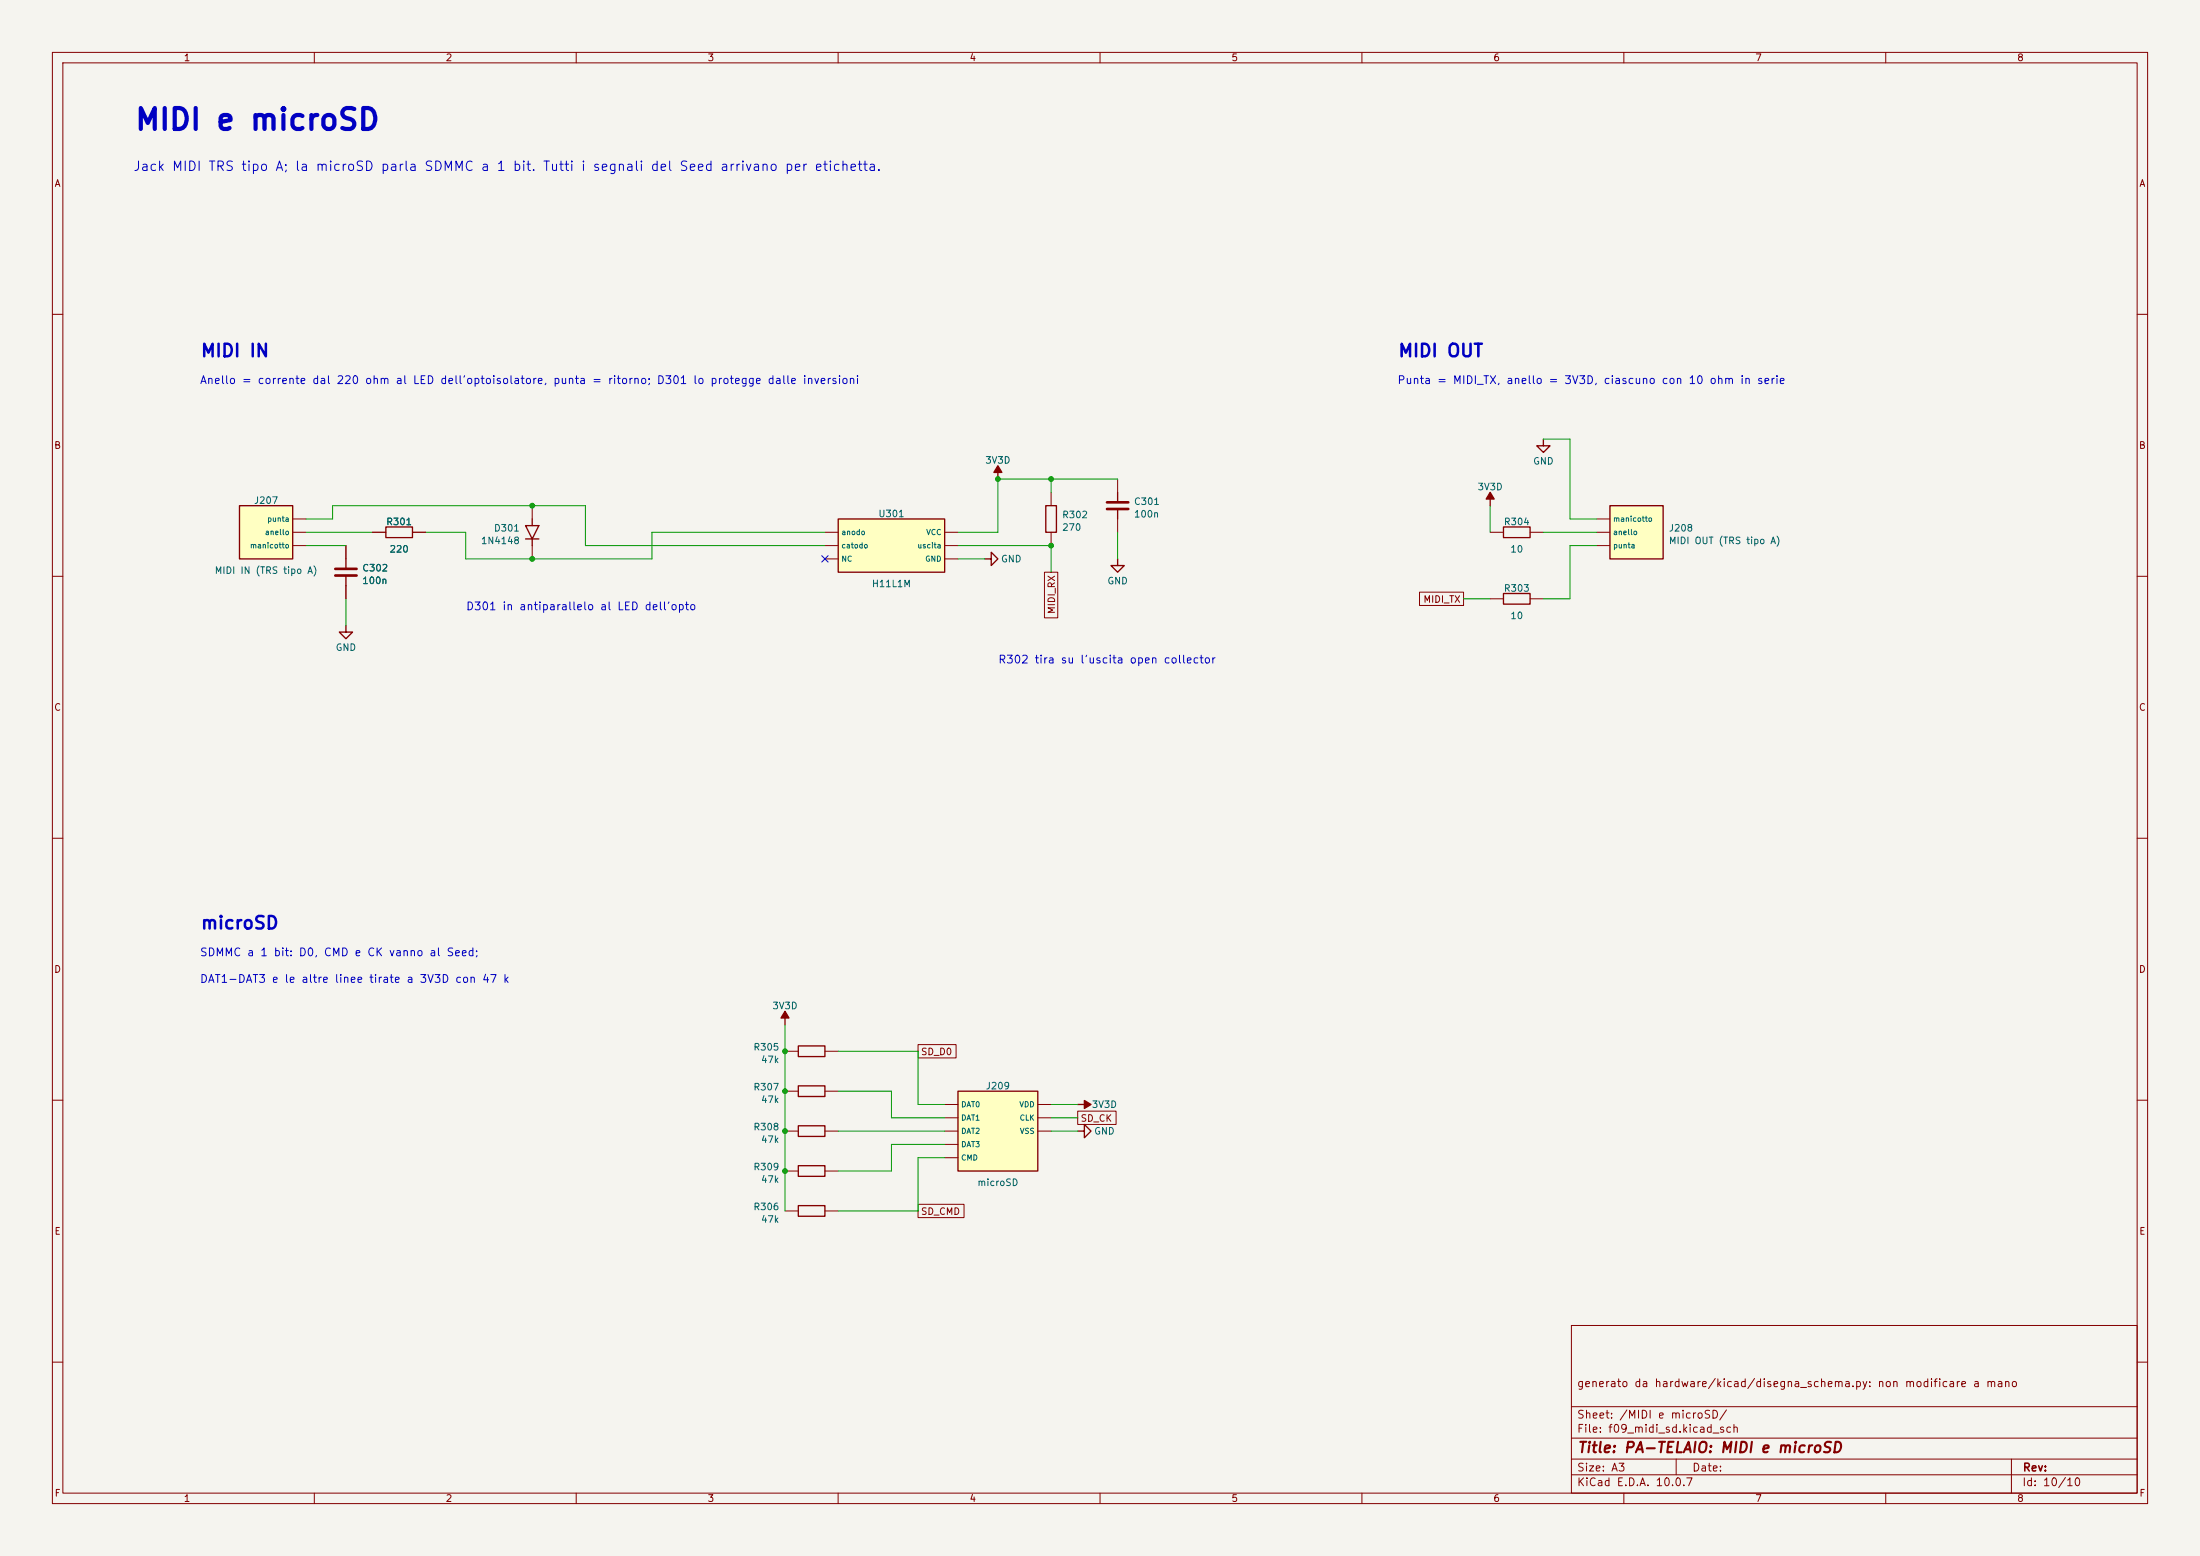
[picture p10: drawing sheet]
<svg xmlns="http://www.w3.org/2000/svg" width="420mm" height="297mm" viewBox="0 0 420 297" stroke-linecap="round" stroke-linejoin="round" font-family="sans-serif">
<path d="M0 0h420v297h-420z" fill="#f5f4ef" stroke="#f5f4ef" stroke-width=".19"/>
<g fill="none" stroke="#840000" stroke-width=".19">
<path d="M10 10h400v277h-400zM12 12h396v273h-396zM60 10v2M110 10v2M160 10v2M210 10v2M260 10v2M310 10v2M360 10v2M10 60h2M408 60h2M10 110h2"/>
<path d="M66 104.1v2.6M66 111.8v2.5M71.1 101.6h2.6M78.7 101.6h2.6M408 110h2M10 160h2M408 160h2M10 210h2M149.9 208.3h2.5M157.5 208.3h2.5M408 210h2M149.9 223.5h2.5"/>
<path d="M149.9 231.1h2.5M157.5 223.5h2.5M157.5 231.1h2.5M300 253h108v32h-108zM10 260h2M300 278.5h108M300 274.5h108M300 268.5h108M320 278.5v3M384 278.5v6.5M408 260h2M60 285v2"/>
<path d="M110 285v2M160 285v2M210 285v2M260 285v2M300 281.5h108M310 285v2M360 285v2"/>
</g>
<path d="M66 106.7v1.9M66 109.9v1.9M73.7 100.6h5v2h-5zM152.4 207.3h5.1v2h-5.1zM152.4 222.5h5.1v2h-5.1zM152.4 230.1h5.1v2.1h-5.1z" fill="none" stroke="#840000" stroke-width=".25"/>
<path d="M64 108.6h4.1M64 109.9h4.1" fill="none" stroke="#840000" stroke-width=".51"/>
<path d="M45.7 96.5h10.2v10.2h-10.2z" fill="#ffffc2"/>
<path d="M45.7 96.5h10.2v10.2h-10.2z" fill="none" stroke="#840000" stroke-width=".25"/>
<path d="M55.9 99.1h2.5M55.9 101.6h2.5M55.9 104.1h2.5" fill="none" stroke="#840000" stroke-width=".19"/>
<path d="M160 99.1h20.3v10.1h-20.3z" fill="#ffffc2"/>
<path d="M101.6 99.1v1.2M160 99.1h20.3v10.1h-20.3zM284.5 95.3v1.2M294.6 83.8v1.3h1.3l-1.3 1.3-1.2-1.3h1.2M66 119.4v1.3h1.3l-1.3 1.2-1.2-1.2h1.2M100.3 100.3h2.6l-1.3 2.6zM100.3 102.9h2.6M101.6 102.9v1.2M287 100.6h5.1v2h-5.1zM287 113.3h5.1v2h-5.1z" fill="none" stroke="#840000" stroke-width=".25"/>
<path d="M101.6 96.5v2.6M101.6 104.1v2.6M157.5 101.6h2.5M157.5 104.1h2.5M157.5 106.7h2.5M180.3 101.6h2.6M180.3 104.1h2.6M180.3 106.7h2.6M284.5 101.6h2.5M284.5 114.3h2.5M292.1 101.6h2.5M292.1 114.3h2.5" fill="none" stroke="#840000" stroke-width=".19"/>
<path d="M284.5 94l.7 1.3h-1.5z" fill="#840000" stroke="#840000" stroke-width=".25"/>
<path d="M307.3 96.5h10.2v10.2h-10.2z" fill="#ffffc2"/>
<path d="M190.5 90.2v1.2M307.3 96.5h10.2v10.2h-10.2zM188 106.7h1.2v-1.3l1.3 1.3-1.3 1.3v-1.3M213.4 106.7v1.3h1.2l-1.2 1.2-1.3-1.2h1.3M152.4 214.9h5.1v2h-5.1z" fill="none" stroke="#840000" stroke-width=".25"/>
<path d="M304.8 99.1h2.5M304.8 101.6h2.5M304.8 104.1h2.5M149.9 215.9h2.5M157.5 215.9h2.5" fill="none" stroke="#840000" stroke-width=".19"/>
<path d="M190.5 88.9l.8 1.3h-1.6z" fill="#840000" stroke="#840000" stroke-width=".25"/>
<path d="M182.9 208.3h15.2v15.2h-15.2z" fill="#ffffc2"/>
<path d="M199.6 96.5h2.1v5.1h-2.1zM213.4 94v1.9M213.4 97.2v1.9M149.9 194.3v1.3M152.4 199.6h5.1v2.1h-5.1zM182.9 208.3h15.2v15.2h-15.2zM205.7 215.9h1.3v-1.3l1.3 1.3-1.3 1.3v-1.3M205.7 210.8h1.3" fill="none" stroke="#840000" stroke-width=".25"/>
<g fill="none" stroke="#840000" stroke-width=".19">
<path d="M200.7 94v2.5M213.4 91.4v2.6M213.4 99.1v2.5M66 104.1v2.6M66 111.8v2.5M71.1 101.6h2.6M78.7 101.6h2.6M199.4 109.2h2.5v8.7h-2.5zM200.7 101.6v2.5M271 113h8.4v2.6h-8.4zM175.3 199.4h7.2v2.5h-7.2zM149.9 200.7h2.5"/>
<path d="M157.5 200.7h2.5M180.3 215.9h2.6M180.3 218.4h2.6M180.3 210.8h2.6M180.3 213.4h2.6M198.1 215.9h2.6M198.1 210.8h2.6M198.1 213.4h2.6M205.7 212.1h7.4v2.5h-7.4zM175.3 229.9h8.7v2.5h-8.7zM180.3 221h2.6"/>
</g>
<g fill="#840000" stroke="#840000" stroke-width=".25">
<path d="M207 210.1l1.3 .7-1.3 .8z"/>
<path d="M149.9 193l.7 1.3h-1.5z"/>
</g>
<path d="M211.3 95.9h4.1M211.3 97.2h4.1" fill="none" stroke="#840000" stroke-width=".51"/>
<g fill="none" stroke="#009600" stroke-width=".19">
<path d="M58.4 99.1h5.1v-2.6h48.3v7.6h45.7M200.7 91.4v2.6M213.4 91.4h-22.9v10.2h-7.6M284.5 96.5v5.1M294.6 83.8h5.1v15.3h5.1M58.4 101.6h12.7M58.4 104.1h7.6M66 114.3v5.1M81.3 101.6h7.6v5.1h35.6v-5.1h33M182.9 104.1h17.8v5.1M182.9 106.7h5.1M213.4 101.6v5.1"/>
<path d="M279.4 114.3h5.1M294.6 101.6h10.2M304.8 104.1h-5.1v10.2h-5.1M149.9 195.6v35.5M160 215.9h20.3M160 208.3h10.2v5.1h10.1M160 200.7h15.3v10.1h5M180.3 218.4h-10.1v5.1h-10.2M200.7 215.9h5M200.7 213.4h5M200.7 210.8h5M180.3 221h-5v10.1h-15.3"/>
</g>
<path d="M156.9 106.1l1.2 1.2M158.1 106.1l-1.2 1.2" fill="none" stroke="#000084" stroke-width=".19"/>
<g fill="#009600" stroke="#009600" stroke-width=".19">
<circle cx="149.9" cy="208.3" r=".46"/>
<circle cx="149.9" cy="215.9" r=".46"/>
<circle cx="149.9" cy="200.7" r=".46"/>
<circle cx="149.9" cy="223.5" r=".46"/>
<circle cx="200.7" cy="91.4" r=".46"/>
<circle cx="200.7" cy="104.1" r=".46"/>
<circle cx="190.5" cy="91.4" r=".46"/>
<circle cx="101.6" cy="96.5" r=".46"/>
<circle cx="101.6" cy="106.7" r=".46"/>
</g>
<text font-size="4" fill="#0000c2" x="25.5" y="25.8">MIDI e microSD</text>
<g font-size="2.4" fill="#0000c2">
<text x="38.2" y="68.7">MIDI IN</text>
<text x="266.8" y="68.7">MIDI OUT</text>
<text x="38.2" y="178">microSD</text>
</g>
<text font-size="2" fill="#840000" x="301" y="277.8">Title: PA-TELAIO: MIDI e microSD</text>
<text font-size="1.8" fill="#0000c2" x="25.3" y="33.1">Jack MIDI TRS tipo A; la microSD parla SDMMC a 1 bit. Tutti i segnali del Seed arrivano per etichetta.</text>
<g font-size="1.5" fill="#0000c2">
<text x="38.1" y="73.7">Anello = corrente dal 220 ohm al LED dell'optoisolatore, punta = ritorno; D301 lo protegge dalle inversioni</text>
<text x="266.7" y="73.7">Punta = MIDI_TX, anello = 3V3D, ciascuno con 10 ohm in serie</text>
<text x="88.9" y="116.9">D301 in antiparallelo al LED dell'opto</text>
<text x="190.5" y="127">R302 tira su l'uscita open collector</text>
<text x="38.1" y="182.9">SDMMC a 1 bit: D0, CMD e CK vanno al Seed;</text>
<text x="38.1" y="188">DAT1-DAT3 e le altre linee tirate a 3V3D con 47 k</text>
</g>
<g font-size="1.5" fill="#840000">
<text x="300.9" y="265.1">generato da hardware/kicad/disegna_schema.py: non modificare a mano</text>
<text x="300.9" y="273.8">File: f09_midi_sd.kicad_sch</text>
<text x="300.9" y="271.1">Sheet: /MIDI e microSD/</text>
<text x="300.9" y="281.2">Size: A3</text>
<text x="322.9" y="281.2">Date:</text>
<text x="386" y="281.2">Rev:</text>
<text x="300.9" y="284">KiCad E.D.A. 10.0.7</text>
<text x="385.9" y="284">Id: 10/10</text>
</g>
<g font-size="1.3" fill="#840000">
<text x="35" y="12">1</text>
<text x="85" y="12">2</text>
<text x="135" y="12">3</text>
<text x="185" y="12">4</text>
<text x="235" y="12">5</text>
<text x="285" y="12">6</text>
<text x="335" y="12">7</text>
<text x="385" y="12">8</text>
<text x="10.3" y="36">A</text>
<text x="408.3" y="36">A</text>
<text x="10.2" y="86">B</text>
<text x="408.2" y="86">B</text>
<text x="201.7" y="117.3" transform="rotate(-90 201.7 117.3)">MIDI_RX</text>
<text x="271.6" y="115.4">MIDI_TX</text>
<text x="10.2" y="136">C</text>
<text x="408.2" y="136">C</text>
<text x="10.2" y="186">D</text>
<text x="408.2" y="186">D</text>
<text x="175.7" y="201.7">SD_D0</text>
<text x="206.2" y="214.4">SD_CK</text>
<text x="175.7" y="232.2">SD_CMD</text>
<text x="10.3" y="236">E</text>
<text x="408.3" y="236">E</text>
<text x="10.3" y="286">F</text>
<text x="35" y="287">1</text>
<text x="85" y="287">2</text>
<text x="135" y="287">3</text>
<text x="185" y="287">4</text>
<text x="235" y="287">5</text>
<text x="285" y="287">6</text>
<text x="335" y="287">7</text>
<text x="385" y="287">8</text>
<text x="408.3" y="286">F</text>
</g>
<g font-size="1.3" fill="#006464">
<text x="188" y="88.8">3V3D</text>
<text x="292.6" y="89">GND</text>
<text x="282" y="93.9">3V3D</text>
<text x="48.4" y="96.5">J207</text>
<text x="73.6" y="100.5">R301</text>
<text x="94.2" y="101.8">D301</text>
<text x="167.6" y="99">U301</text>
<text x="202.7" y="99.2">R302</text>
<text x="202.7" y="101.6">270</text>
<text x="216.4" y="96.7">C301</text>
<text x="216.4" y="99.1">100n</text>
<text x="287" y="100.5">R304</text>
<text x="318.5" y="101.8">J208</text>
<text x="74.3" y="105.8">220</text>
<text x="91.7" y="104.2">1N4148</text>
<text x="191" y="107.6">GND</text>
<text x="288.2" y="105.8">10</text>
<text x="318.5" y="104.2">MIDI OUT (TRS tipo A)</text>
<text x="40.9" y="109.8">MIDI IN (TRS tipo A)</text>
<text x="69.1" y="109.4">C302</text>
<text x="69.1" y="111.8">100n</text>
<text x="166.3" y="112.4">H11L1M</text>
<text x="211.3" y="111.8">GND</text>
<text x="287" y="113.2">R303</text>
<text x="288.2" y="118.5">10</text>
<text x="64" y="124.5">GND</text>
<text x="147.3" y="192.9">3V3D</text>
<text x="143.7" y="200.8">R305</text>
<text x="145.2" y="203.2">47k</text>
<text x="143.7" y="208.4">R307</text>
<text x="188.1" y="208.2">J209</text>
<text x="145.2" y="210.8">47k</text>
<text x="208.3" y="211.8">3V3D</text>
<text x="143.7" y="216.1">R308</text>
<text x="145.2" y="218.5">47k</text>
<text x="208.8" y="216.9">GND</text>
<text x="143.7" y="223.7">R309</text>
<text x="145.2" y="226.1">47k</text>
<text x="186.5" y="226.7">microSD</text>
<text x="143.7" y="231.3">R306</text>
<text x="145.2" y="233.7">47k</text>
</g>
<g font-size="1" fill="#006464">
<text x="50.9" y="99.8">punta</text>
<text x="307.8" y="99.8">manicotto</text>
<text x="47.6" y="104.9">manicotto</text>
<text x="50.5" y="102.4">anello</text>
<text x="160.5" y="102.4">anodo</text>
<text x="160.5" y="104.9">catodo</text>
<text x="160.5" y="107.4">NC</text>
<text x="175" y="104.9">uscita</text>
<text x="176.5" y="107.4">GND</text>
<text x="176.7" y="102.4">VCC</text>
<text x="307.8" y="102.4">anello</text>
<text x="307.8" y="104.9">punta</text>
<text x="183.4" y="211.6">DAT0</text>
<text x="183.4" y="214.1">DAT1</text>
<text x="194.5" y="211.6">VDD</text>
<text x="194.6" y="214.1">CLK</text>
<text x="183.4" y="216.7">DAT2</text>
<text x="183.4" y="219.2">DAT3</text>
<text x="183.4" y="221.7">CMD</text>
<text x="194.6" y="216.7">VSS</text>
</g>
</svg>
